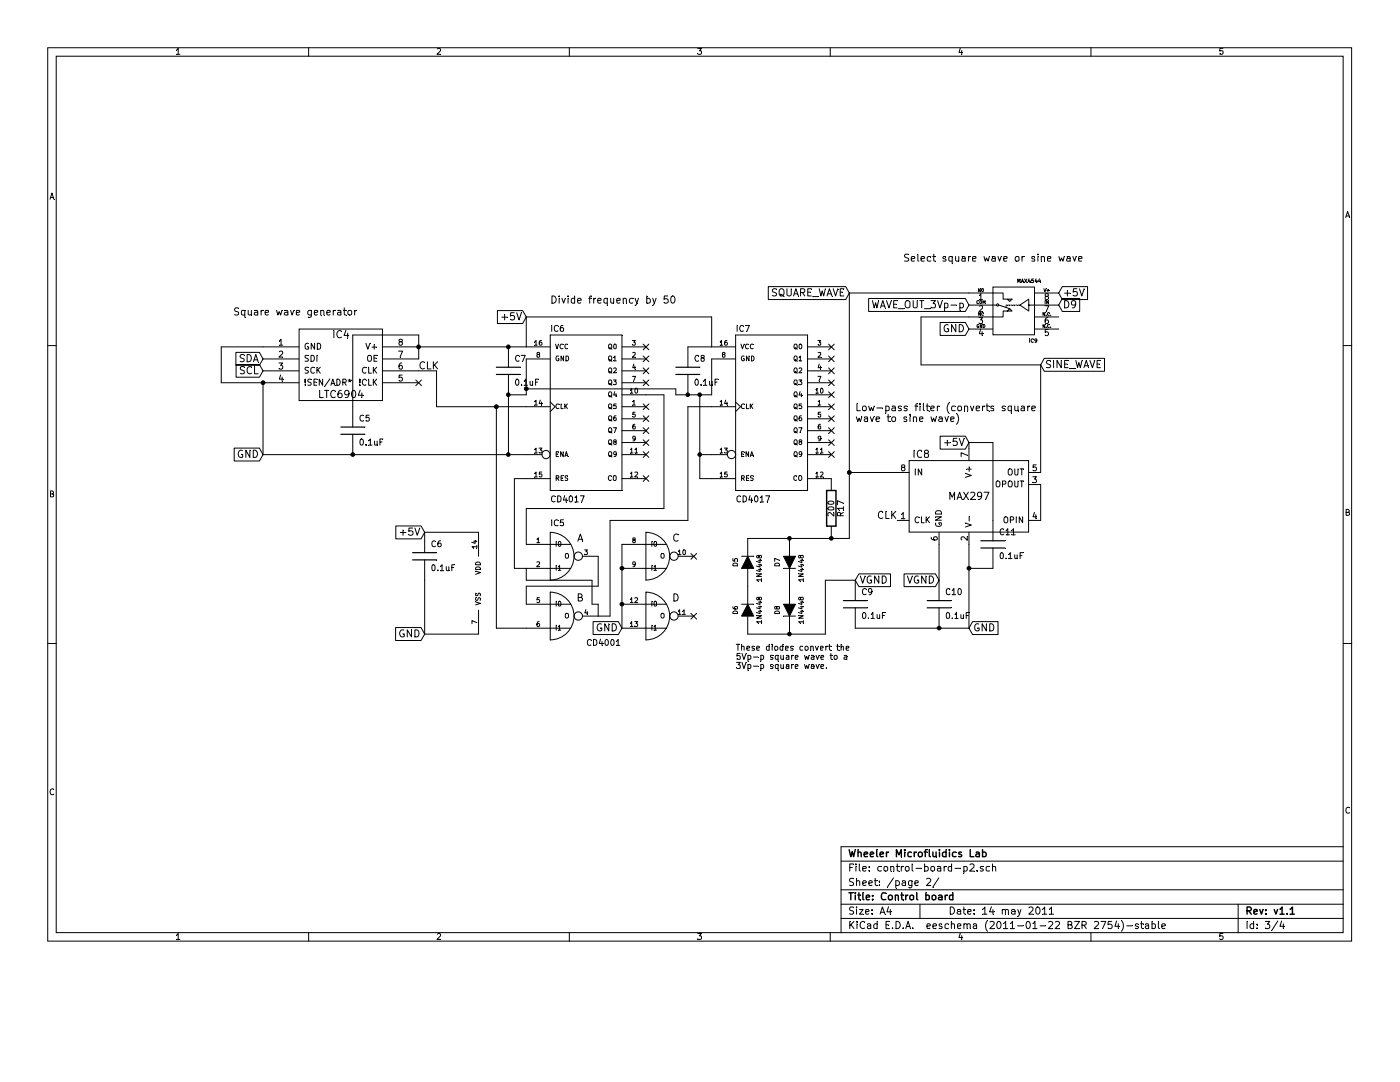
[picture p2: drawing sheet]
EESchema Schematic File Version 2  date 5/13/2011 9:02:28 PM
LIBS:power
LIBS:device
LIBS:transistors
LIBS:conn
LIBS:linear
LIBS:regul
LIBS:74xx
LIBS:cmos4000
LIBS:adc-dac
LIBS:memory
LIBS:xilinx
LIBS:special
LIBS:microcontrollers
LIBS:dsp
LIBS:microchip
LIBS:analog_switches
LIBS:motorola
LIBS:texas
LIBS:intel
LIBS:audio
LIBS:interface
LIBS:digital-audio
LIBS:philips
LIBS:display
LIBS:cypress
LIBS:siliconi
LIBS:opto
LIBS:atmel
LIBS:contrib
LIBS:valves
LIBS:wheelerlab
LIBS:control-board-cache
EELAYER 25  0
EELAYER END
$Descr A4 11700 8267
encoding utf-8
Sheet 3 4
Title "Control board"
Date "14 may 2011"
Rev "v1.1"
Comp "Wheeler Microfluidics Lab"
Comment1 ""
Comment2 ""
Comment3 ""
Comment4 ""
$EndDescr
Connection ~ 2950 3800
Connection ~ 5200 4750
Wire Wire Line
	5200 4550 5200 5250
Connection ~ 4250 3800
Wire Wire Line
	4250 3800 4250 3300
Wire Wire Line
	1850 3200 2200 3200
Wire Wire Line
	1850 3200 1850 2900
Wire Wire Line
	1850 2900 2200 2900
Wire Wire Line
	8100 2450 7100 2450
Wire Wire Line
	7100 2450 7100 4500
Wire Wire Line
	8300 4350 8300 3700
Wire Wire Line
	8300 3700 8100 3700
Connection ~ 8100 4750
Wire Wire Line
	8300 4750 8100 4750
Wire Wire Line
	7850 4550 7850 4850
Wire Wire Line
	8700 4050 8700 4350
Wire Wire Line
	4400 3800 2200 3800
Wire Wire Line
	3500 2900 4400 2900
Connection ~ 6950 4500
Connection ~ 5850 3300
Wire Wire Line
	5950 3800 5850 3800
Wire Wire Line
	5950 2650 5950 2900
Wire Wire Line
	5950 2650 4400 2650
Wire Wire Line
	4400 2650 4400 2900
Wire Wire Line
	5950 2900 5750 2900
Wire Wire Line
	4000 4450 3550 4450
Connection ~ 2200 3200
Wire Wire Line
	2200 3800 2200 3200
Wire Wire Line
	5000 5050 5000 5150
Wire Wire Line
	5000 5050 4950 5050
Wire Wire Line
	4950 5050 4950 4850
Wire Wire Line
	4950 4850 4400 4850
Wire Wire Line
	4400 4850 4400 4750
Connection ~ 4150 3400
Wire Wire Line
	4400 5250 4150 5250
Wire Wire Line
	4150 5250 4150 3400
Wire Wire Line
	4400 4550 4400 4250
Wire Wire Line
	3650 3100 3650 3400
Wire Wire Line
	3650 3100 3500 3100
Connection ~ 4250 2900
Connection ~ 3500 2900
Wire Wire Line
	4400 3000 4400 3300
Connection ~ 4250 3300
Wire Wire Line
	4400 4250 5550 4250
Wire Wire Line
	5550 4250 5550 3300
Wire Wire Line
	5550 3300 5400 3300
Wire Wire Line
	4400 5050 4400 4900
Wire Wire Line
	4400 4900 5000 4900
Wire Wire Line
	5000 4900 5000 4650
Wire Wire Line
	4400 4750 4300 4750
Wire Wire Line
	4300 4750 4300 4000
Wire Wire Line
	4300 4000 4400 4000
Wire Wire Line
	5000 5150 5100 5150
Wire Wire Line
	5100 5150 5100 4350
Wire Wire Line
	5100 4350 5750 4350
Wire Wire Line
	5750 4350 5750 3400
Wire Wire Line
	5750 3400 5950 3400
Wire Wire Line
	3550 4850 3550 5300
Wire Wire Line
	3550 5300 4000 5300
Wire Wire Line
	5950 3000 5950 3300
Wire Wire Line
	5950 3300 5650 3300
Wire Wire Line
	5650 3300 5650 3250
Wire Wire Line
	5650 3250 4400 3250
Connection ~ 4400 3250
Connection ~ 5750 3300
Wire Wire Line
	5850 3300 5850 4000
Wire Wire Line
	5850 4000 5950 4000
Connection ~ 5850 3800
Connection ~ 6600 4500
Wire Wire Line
	6250 5300 6900 5300
Wire Wire Line
	6900 5300 6900 4850
Connection ~ 6600 5300
Wire Wire Line
	6900 4850 7150 4850
Wire Wire Line
	3650 3400 4400 3400
Wire Wire Line
	7100 4500 6250 4500
Wire Wire Line
	7100 3950 7500 3950
Wire Wire Line
	8100 4550 8100 5250
Wire Wire Line
	8100 5250 7150 5250
Connection ~ 7850 5250
Connection ~ 7100 3950
Wire Wire Line
	8100 3700 8100 3750
Wire Wire Line
	8700 3950 8700 3050
Wire Wire Line
	8700 3050 7700 3050
Wire Wire Line
	7700 3050 7700 2650
Wire Wire Line
	7700 2650 8100 2650
Wire Wire Line
	2950 3400 2950 2800
Wire Wire Line
	2950 2800 3500 2800
Wire Wire Line
	3500 2800 3500 3000
Wire Wire Line
	4400 3300 4250 3300
Connection ~ 5200 5050
Text GLabel 5200 5250 0    60   Input ~ 0
GND
Text Notes 7550 2200 0    60   ~ 0
Select square wave or sine wave
Text GLabel 8700 3050 2    60   Input ~ 0
SINE_WAVE
Text GLabel 7100 2450 0    60   Input ~ 0
SQUARE_WAVE
Text GLabel 8100 2550 0    60   Input ~ 0
WAVE_OUT_3Vp-p
Text GLabel 8850 2550 2    60   Input ~ 0
D9
Text GLabel 8850 2450 2    60   Input ~ 0
+5V
Text GLabel 8100 2750 0    60   Input ~ 0
GND
$Comp
L MAX4544 IC9
U 1 1
P 8500 2600
F 0 "IC9" H 8600 2350 30  0000 L CNN
F 1 "MAX4544" H 8500 2850 30  0000 L CNN
	1    8500 2600
	1    0    0    -1  
$EndComp
Text Notes 6150 5450 0    50   ~ 0
These diodes convert the\n5Vp-p square wave to a\n3Vp-p square wave.
Text GLabel 8100 3700 0    60   Input ~ 0
+5V
Text GLabel 7150 4850 2    60   Input ~ 0
VGND
Text GLabel 7850 4850 0    60   Input ~ 0
VGND
Text GLabel 8100 5250 2    60   Input ~ 0
GND
Text GLabel 3550 4450 0    60   Input ~ 0
+5V
Text GLabel 3550 5300 0    60   Input ~ 0
GND
Text GLabel 2200 3800 0    60   Input ~ 0
GND
Text GLabel 4400 2650 0    60   Input ~ 0
+5V
Text GLabel 2200 3100 0    60   Input ~ 0
SCL
Text GLabel 2200 3000 0    60   Input ~ 0
SDA
Text Notes 7150 3450 0    60   ~ 0
Low-pass filter (converts square\nwave to sine wave)
$Comp
L R R17
U 1 1
P 6950 4250
F 0 "R17" V 7030 4250 50  0000 C CNN
F 1 "200" V 6950 4250 50  0000 C CNN
	1    6950 4250
	1    0    0    -1  
$EndComp
$Comp
L C C9
U 1 1
P 7150 5050
F 0 "C9" H 7200 5150 50  0000 L CNN
F 1 "0.1uF" H 7200 4950 50  0000 L CNN
	1    7150 5050
	1    0    0    -1  
$EndComp
$Comp
L C C11
U 1 1
P 8300 4550
F 0 "C11" H 8350 4650 50  0000 L CNN
F 1 "0.1uF" H 8350 4450 50  0000 L CNN
	1    8300 4550
	1    0    0    -1  
$EndComp
$Comp
L CD4017 IC7
U 1 1
P 6450 3400
F 0 "IC7" H 6150 4025 50  0000 L BNN
F 1 "CD4017" H 6150 2600 50  0000 L BNN
	1    6450 3400
	1    0    0    -1  
$EndComp
NoConn ~ 5800 4650
NoConn ~ 5800 5150
Text Notes 4600 2550 0    60   ~ 0
Divide frequency by 50
Text Notes 1950 2650 0    60   ~ 0
Square wave generator
NoConn ~ 6950 3800
NoConn ~ 6950 3700
NoConn ~ 6950 3600
NoConn ~ 6950 3500
NoConn ~ 6950 3400
NoConn ~ 6950 3300
NoConn ~ 6950 3200
NoConn ~ 6950 3100
NoConn ~ 6950 3000
NoConn ~ 6950 2900
NoConn ~ 5400 4000
NoConn ~ 5400 3800
NoConn ~ 5400 3700
NoConn ~ 5400 3600
NoConn ~ 5400 3500
NoConn ~ 5400 3400
NoConn ~ 5400 3200
NoConn ~ 5400 3100
NoConn ~ 5400 3000
NoConn ~ 5400 2900
Text Label 7500 4350 2    60   ~ 0
CLK
$Comp
L DIODE D5
U 1 1
P 6250 4700
F 0 "D5" H 6250 4800 40  0000 C CNN
F 1 "1N4448" H 6200 4600 40  0000 C CNN
	1    6250 4700
	0    -1   -1   0   
$EndComp
$Comp
L DIODE D6
U 1 1
P 6250 5100
F 0 "D6" H 6250 5200 40  0000 C CNN
F 1 "1N4448" H 6250 5000 40  0000 C CNN
	1    6250 5100
	0    -1   -1   0   
$EndComp
$Comp
L DIODE D8
U 1 1
P 6600 5100
F 0 "D8" H 6600 5000 40  0000 C CNN
F 1 "1N4448" H 6600 5200 40  0000 C CNN
	1    6600 5100
	0    1    1    0   
$EndComp
$Comp
L DIODE D7
U 1 1
P 6600 4700
F 0 "D7" H 6600 4600 40  0000 C CNN
F 1 "1N4448" H 6650 4800 40  0000 C CNN
	1    6600 4700
	0    1    1    0   
$EndComp
$Comp
L C C8
U 1 1
P 5750 3100
F 0 "C8" H 5800 3200 50  0000 L CNN
F 1 "0.1uF" H 5800 3000 50  0000 L CNN
	1    5750 3100
	1    0    0    -1  
$EndComp
$Comp
L C C6
U 1 1
P 3550 4650
F 0 "C6" H 3600 4750 50  0000 L CNN
F 1 "0.1uF" H 3600 4550 50  0000 L CNN
	1    3550 4650
	1    0    0    -1  
$EndComp
$Comp
L CD4001 IC5
U 1 1
P 4700 4650
F 0 "IC5" H 4600 4900 50  0000 L BNN
F 1 "CD4001" H 4900 3900 50  0000 L BNN
	1    4700 4650
	1    0    0    -1  
$EndComp
$Comp
L C C7
U 1 1
P 4250 3100
F 0 "C7" H 4300 3200 50  0000 L CNN
F 1 "0.1uF" H 4300 3000 50  0000 L CNN
	1    4250 3100
	1    0    0    -1  
$EndComp
$Comp
L CD4017 IC6
U 1 1
P 4900 3400
F 0 "IC6" H 4600 4025 50  0000 L BNN
F 1 "CD4017" H 4600 2600 50  0000 L BNN
	1    4900 3400
	1    0    0    -1  
$EndComp
Text Label 3500 3100 0    60   ~ 0
CLK
$Comp
L C C10
U 1 1
P 7850 5050
F 0 "C10" H 7900 5150 50  0000 L CNN
F 1 "0.1uF" H 7900 4950 50  0000 L CNN
	1    7850 5050
	1    0    0    -1  
$EndComp
$Comp
L MAX293/294/297 IC8
U 1 1
P 8100 4150
F 0 "IC8" H 7700 4500 60  0000 C CNN
F 1 "MAX297" H 8100 4150 60  0000 C CNN
	1    8100 4150
	1    0    0    -1  
$EndComp
$Comp
L LTC6903/4 IC4
U 1 1
P 2850 3050
F 0 "IC4" H 2850 3300 60  0000 C CNN
F 1 "LTC6904" H 2850 2800 60  0000 C CNN
	1    2850 3050
	1    0    0    -1  
$EndComp
NoConn ~ 3500 3200
$Comp
L C C5
U 1 1
P 2950 3600
F 0 "C5" H 3000 3700 50  0000 L CNN
F 1 "0.1uF" H 3000 3500 50  0000 L CNN
F 4 "GRM188F51E104ZA01" H 2950 3600 60  0001 C CNN "Field1"
F 5 "http://search.digikey.com/scripts/DkSearch/dksus.dll?Detail&name=490-1575-1-ND" H 2950 3600 60  0001 C CNN "Field2"
	1    2950 3600
	1    0    0    -1  
$EndComp
$EndSCHEMATC
